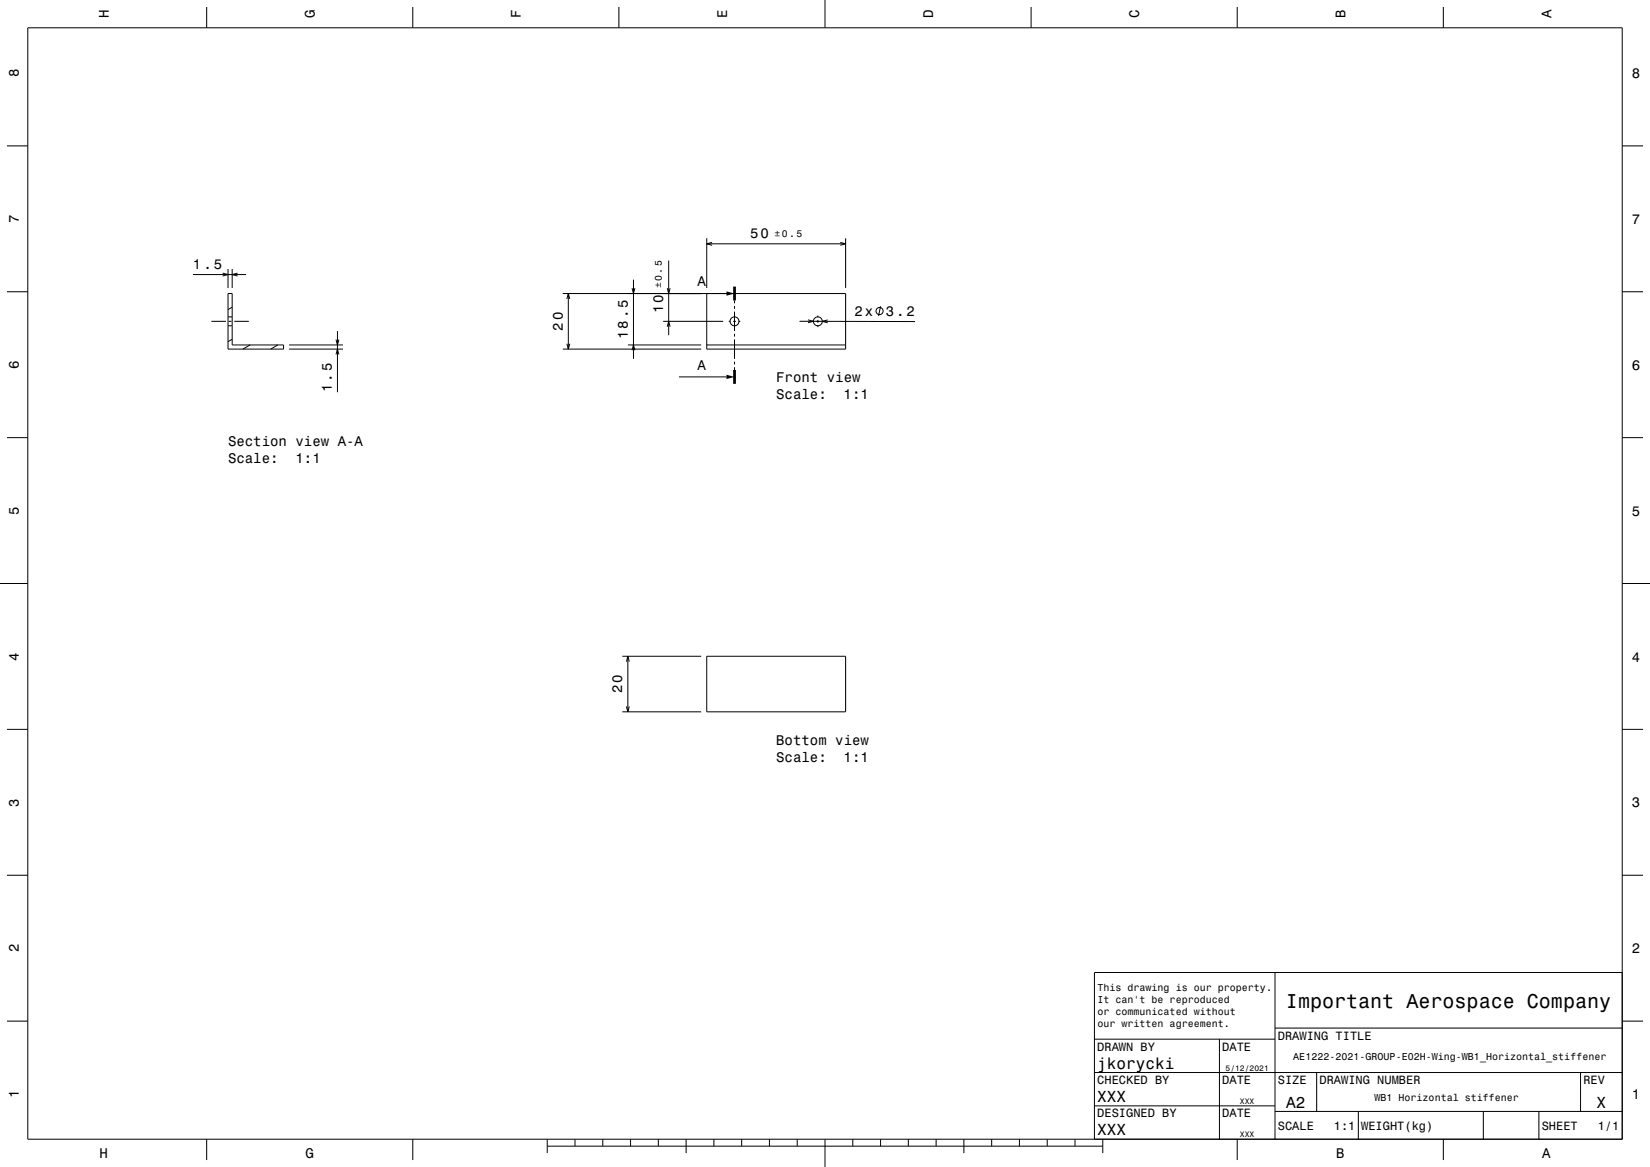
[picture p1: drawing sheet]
<svg xmlns="http://www.w3.org/2000/svg" width="594mm" height="420mm" viewBox="0 0 594 420" stroke-linecap="round" stroke-linejoin="round" font-family="sans-serif">
<g fill="none" stroke="#000" stroke-width=".36">
<path d="M10 10h574v400h-574zM74.4 2.5v7.5M148.6 2.5v7.5M222.8 2.5v7.5M297 0v10M371.2 2.5v7.5M445.4 2.5v7.5M519.6 2.5v7.5M2.5 52.5h7.5M584 52.5h7.5M69.5 98.8h19.1M80.2 98.3l1.9 .5-1.9 .5"/>
<path d="M82.1 96.8v6.8M83.6 96.8v6.8M85.5 98.3l-1.9 .5 1.9 .5M240.7 93.8v26.8M254.4 85.8v17.8M254.4 87.8h50M256.4 87.2l-2 .6 2 .5M302.5 87.2l1.9 .6-1.9 .5M304.4 85.8v17.8M2.5 105h7.5M76.1 115.6h5.2M82.1 105.6h1.5v18.5h18.5v1.5h-20z"/>
<path d="M82.1 114h1.5M82.1 117.2h1.5M82.3 115.6h1M83.6 110.6l-1.5 .8M84.3 115.6h5.3M121.5 119.1v22.1M202.6 105.6h101.8v20h-50v-20M204.1 107.6l.5-2 .5 2M204.6 105.6v20M227.5 103.7l.6 1.9 .5-1.9M228.1 100.6v28.5M238.7 115.6h21.6"/>
<path d="M240.2 117.6l.5-2 .5 2M240.2 103.7l.5 1.9 .5-1.9M262.3 115.6h.6M263.9 115.6h1M264.4 108.1v1M264.4 110.1v1M264.4 112.1v7M265.9 115.6h.6M287.8 115.6l41.6 .1M290.9 115.1l1.9 .5-1.9 .6M292.3 115.6h.6M293.9 115.6h1"/>
<path d="M294.4 113.6v.5M294.4 115.1v1M294.4 117.1v.6M295.9 115.6h.6M298 115.1l-2 .6 2 .5M317 110.2l-.7 3.5M584 105h7.5M83.6 122.1l-1.5 .9M90 124.1l-2.6 1.5M100 124.1l-2.6 1.5M104.1 125.6h19.4M104.1 124.1h19.4"/>
<path d="M121 122.2l.5 1.9 .5-1.9M121 127.6l.5-2 .5 2M202.6 125.6h49.8M204.1 123.7l.5 1.9 .5-1.9M226.1 124.1h26.3M227.5 126.1l.6-2 .5 2M244.4 135.6h17.1M254.4 124.1h50M264.4 120.1v1M264.4 122.1v7M264.4 130.1v1M264.4 132.1v1"/>
<path d="M2.5 157.5h7.5M584 157.5h7.5M0 210h10M584 210h10M224 236.2h28.4M225.5 238.1l.5-1.9 .5 1.9M226 236.2v20M254.4 236.2h50v20h-50zM224 256.2h28.4M225.5 254.3l.5 1.9 .5-1.9M2.5 262.5h7.5M584 262.5h7.5"/>
<path d="M2.5 315h7.5M584 315h7.5M459 350v60M584 350h-190v60M2.5 367.5h7.5M394 374h65M439 374v36M459 370h125M584 367.5h7.5M394 398h65M394 386h190M474 386v14"/>
<path d="M569 386v14M74.4 410v7.5M148.6 410v7.5M197 412.5h200M197 410v5M207 410v2.5M217 410v2.5M227 410v2.5M237 410v2.5M247 410v5M257 410v2.5M267 410v2.5"/>
<path d="M277 410v2.5M287 410v2.5M297 410v10M307 410v2.5M317 410v2.5M327 410v2.5M337 410v2.5M347 410v5M357 410v2.5M367 410v2.5M377 410v2.5M387 410v2.5"/>
<path d="M397 410v5M445.4 410v7.5M459 400h125M489 400v10M519.6 410v7.5M534 400v10M554 400v10"/>
<circle cx="264.4" cy="115.6" r="1.6"/>
<circle cx="294.4" cy="115.6" r="1.6"/>
<circle cx="316.6" cy="112" r="1.28"/>
</g>
<path d="M264.4 103.1v5M264.4 133.1v5" fill="none" stroke="#000" stroke-width="1" stroke-linecap="butt"/>
<g fill="#000">
<path d="M261.5 104.9l2.9 .7-2.9 .8z" fill-rule="evenodd"/>
<path d="M261.5 134.9l2.9 .7-2.9 .8z" fill-rule="evenodd"/>
</g>
<text font-size="7.2" x="462.9" y="362.6">Important Aerospace Company</text>
<g font-size="5.8">
<text x="395" y="384.6">jkorycki</text>
<text x="395" y="396.6">XXX</text>
<text x="463" y="398.6">A2</text>
<text x="574.8" y="398.6">X</text>
<text x="395" y="408.6">XXX</text>
</g>
<g font-size="5">
<text x="39.1" y="6.5" transform="rotate(-90 39.1 6.5)">H</text>
<text x="113.3" y="6.5" transform="rotate(-90 113.3 6.5)">G</text>
<text x="187.5" y="6.5" transform="rotate(-90 187.5 6.5)">F</text>
<text x="261.7" y="6.5" transform="rotate(-90 261.7 6.5)">E</text>
<text x="335.9" y="6.5" transform="rotate(-90 335.9 6.5)">D</text>
<text x="410.1" y="6.5" transform="rotate(-90 410.1 6.5)">C</text>
<text x="484.3" y="6.5" transform="rotate(-90 484.3 6.5)">B</text>
<text x="558.5" y="6.5" transform="rotate(-90 558.5 6.5)">A</text>
<text x="6.8" y="27.8" transform="rotate(-90 6.8 27.8)">8</text>
<text x="587.5" y="28.1">8</text>
<text x="6.8" y="80.3" transform="rotate(-90 6.8 80.3)">7</text>
<text x="587.5" y="80.6">7</text>
<text x="270" y="85.8">50</text>
<text x="69.5" y="96.8">1.5</text>
<text x="251.1" y="103">A</text>
<text x="238.7" y="112.6" transform="rotate(-90 238.7 112.6)">10</text>
<text x="307.6" y="113.7">2x</text>
<text x="318.9" y="113.7">3.2</text>
<text x="202.6" y="119" transform="rotate(-90 202.6 119)">20</text>
<text x="226.1" y="122" transform="rotate(-90 226.1 122)">18.5</text>
<text x="6.8" y="132.8" transform="rotate(-90 6.8 132.8)">6</text>
<text x="251.1" y="133">A</text>
<text x="279.4" y="137.5">Front view</text>
<text x="587.5" y="133.1">6</text>
<text x="119.5" y="141.2" transform="rotate(-90 119.5 141.2)">1.5</text>
<text x="279.4" y="143.5">Scale:</text>
<text x="303.7" y="143.5">1:1</text>
<text x="82.1" y="160.5">Section view A-A</text>
<text x="82.1" y="166.5">Scale:</text>
<text x="106.4" y="166.5">1:1</text>
<text x="6.8" y="185.3" transform="rotate(-90 6.8 185.3)">5</text>
<text x="587.5" y="185.6">5</text>
<text x="6.8" y="237.8" transform="rotate(-90 6.8 237.8)">4</text>
<text x="587.5" y="238.1">4</text>
<text x="224" y="249.6" transform="rotate(-90 224 249.6)">20</text>
<text x="279.4" y="268">Bottom view</text>
<text x="279.4" y="274.1">Scale:</text>
<text x="303.7" y="274.1">1:1</text>
<text x="6.8" y="290.3" transform="rotate(-90 6.8 290.3)">3</text>
<text x="587.5" y="290.6">3</text>
<text x="6.8" y="342.8" transform="rotate(-90 6.8 342.8)">2</text>
<text x="587.5" y="343.1">2</text>
<text x="6.8" y="395.3" transform="rotate(-90 6.8 395.3)">1</text>
<text x="587.5" y="395.6">1</text>
<text x="35.8" y="416.8">H</text>
<text x="110" y="416.8">G</text>
<text x="481" y="416.8">B</text>
<text x="555.2" y="416.8">A</text>
</g>
<g font-size="4.3">
<text x="460" y="374.2">DRAWING TITLE</text>
<text x="395" y="378.2">DRAWN BY</text>
<text x="440" y="378.2">DATE</text>
<text x="395" y="390.2">CHECKED BY</text>
<text x="440" y="390.2">DATE</text>
<text x="460" y="390.2">SIZE</text>
<text x="475" y="390.2">DRAWING NUMBER</text>
<text x="570" y="390.2">REV</text>
<text x="395" y="402.2">DESIGNED BY</text>
<text x="440" y="402.2">DATE</text>
<text x="460" y="406.6">SCALE</text>
<text x="480.2" y="406.6">1:1</text>
<text x="490" y="406.6">WEIGHT(kg)</text>
<text x="555" y="406.6">SHEET</text>
<text x="575.2" y="406.6">1/1</text>
</g>
<g font-size="3.6">
<text x="395.1" y="356.8">This drawing is our property.</text>
<text x="395.1" y="361.2">It can't be reproduced</text>
<text x="395.1" y="365.5">or communicated without</text>
<text x="395.1" y="369.8">our written agreement.</text>
<text x="465.6" y="381.4">AE1222-2021-GROUP-E02H-Wing-WB1_Horizontal_stiffener</text>
<text x="494.8" y="396.3">WB1 Horizontal stiffener</text>
</g>
<g font-size="3.5">
<text x="278.9" y="85.2">±0.5</text>
<text x="238.2" y="103.7" transform="rotate(-90 238.2 103.7)">±0.5</text>
</g>
<g font-size="2.9">
<text x="441.2" y="385.3">5/12/2021</text>
<text x="446.4" y="397.3">XXX</text>
<text x="446.4" y="409.3">XXX</text>
</g>
</svg>
